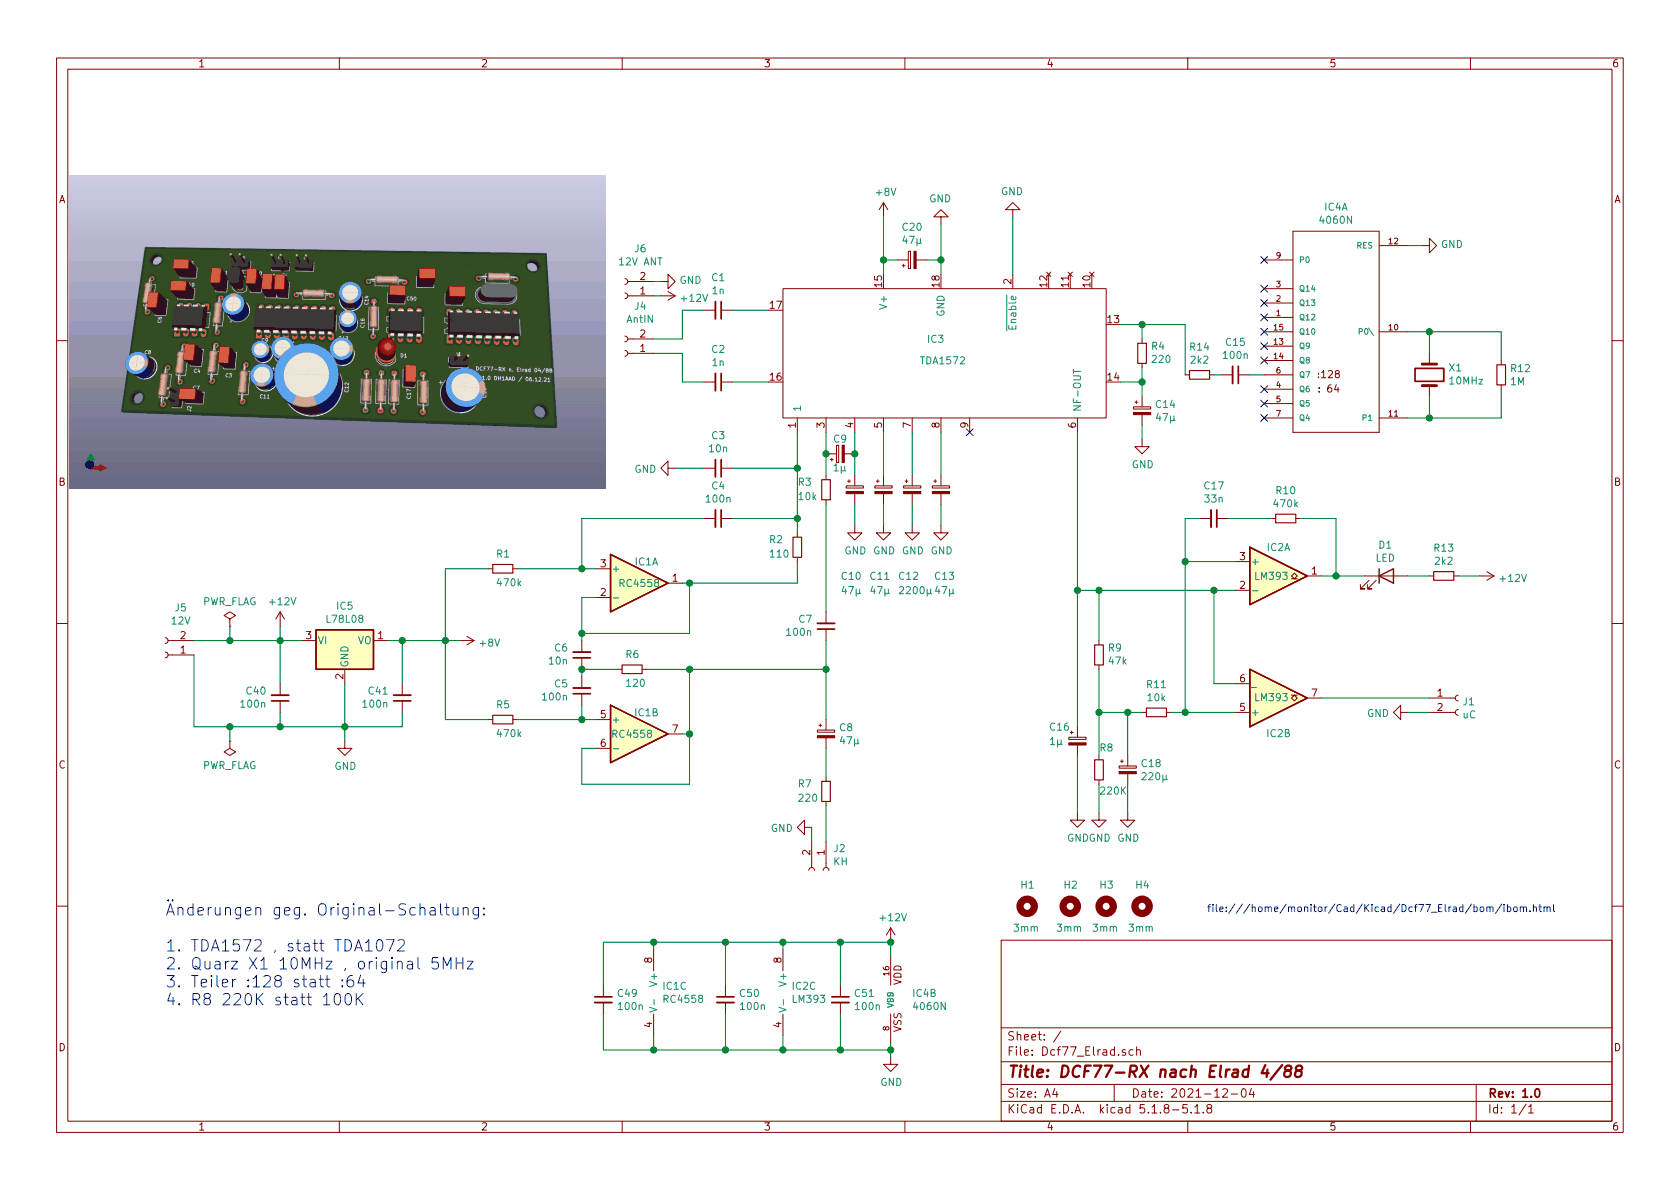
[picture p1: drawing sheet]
EESchema Schematic File Version 4
EELAYER 30 0
EELAYER END
$Descr A4 11693 8268
encoding utf-8
Sheet 1 1
Title "DCF77-RX nach Elrad 4/88"
Date "2021-12-04"
Rev "1.0"
Comp ""
Comment1 ""
Comment2 ""
Comment3 ""
Comment4 ""
$EndDescr
$Comp
L 40xx:4060N IC4
U 1 1
P 9300 2300
F 0 "IC4" H 9300 1435 50  0000 C CNN
F 1 "4060N" H 9300 1526 50  0000 C CNN
F 2 "Package_DIP:DIP-16_W7.62mm_LongPads" H 9300 2450 50  0001 C CNN
F 3 "" H 9300 2300 50  0001 C CNN
	1    9300 2300
	-1   0    0    1   
$EndComp
$Comp
L power:GND #PWR0101
U 1 1
P 9900 1700
F 0 "#PWR0101" H 9900 1450 50  0001 C CNN
F 1 "GND" V 9905 1572 50  0000 R CNN
F 2 "" H 9900 1700 50  0001 C CNN
F 3 "" H 9900 1700 50  0001 C CNN
	1    9900 1700
	0    -1   -1   0   
$EndComp
Wire Wire Line
	9800 1700 9900 1700
Wire Wire Line
	9800 2300 9950 2300
Wire Wire Line
	10450 2900 9950 2900
Connection ~ 9950 2900
Wire Wire Line
	9950 2900 9800 2900
Wire Wire Line
	9950 2450 9950 2300
Connection ~ 9950 2300
Wire Wire Line
	9950 2300 10450 2300
Wire Wire Line
	9950 2750 9950 2900
$Comp
L Device:Crystal X1
U 1 1
P 9950 2600
F 0 "X1" V 9996 2469 50  0000 R CNN
F 1 "10MHz" V 9905 2469 50  0000 R CNN
F 2 "Crystal:Crystal_HC49-4H_Vertical" H 9950 2600 50  0001 C CNN
F 3 "~" H 9950 2600 50  0001 C CNN
	1    9950 2600
	0    -1   -1   0   
$EndComp
Wire Wire Line
	10450 2700 10450 2900
Wire Wire Line
	10450 2300 10450 2500
$Comp
L Device:R_Small R12
U 1 1
P 10450 2600
F 0 "R12" H 10509 2646 50  0000 L CNN
F 1 "1M" H 10509 2555 50  0000 L CNN
F 2 "Resistor_THT:R_Axial_DIN0207_L6.3mm_D2.5mm_P10.16mm_Horizontal" H 10450 2600 50  0001 C CNN
F 3 "~" H 10450 2600 50  0001 C CNN
	1    10450 2600
	1    0    0    -1  
$EndComp
$Comp
L power:GND #PWR0102
U 1 1
P 6200 7350
F 0 "#PWR0102" H 6200 7100 50  0001 C CNN
F 1 "GND" H 6205 7177 50  0000 C CNN
F 2 "" H 6200 7350 50  0001 C CNN
F 3 "" H 6200 7350 50  0001 C CNN
	1    6200 7350
	1    0    0    -1  
$EndComp
$Comp
L power:+12V #PWR0103
U 1 1
P 6200 6550
F 0 "#PWR0103" H 6200 6400 50  0001 C CNN
F 1 "+12V" H 6215 6723 50  0000 C CNN
F 2 "" H 6200 6550 50  0001 C CNN
F 3 "" H 6200 6550 50  0001 C CNN
	1    6200 6550
	1    0    0    -1  
$EndComp
Wire Wire Line
	6200 6550 6200 6650
Wire Wire Line
	6200 7250 6200 7300
$Comp
L Device:C_Small C51
U 1 1
P 5850 6950
F 0 "C51" H 5942 6996 50  0000 L CNN
F 1 "100n" H 5942 6905 50  0000 L CNN
F 2 "Capacitor_THT:C_Rect_L4.6mm_W3.0mm_P2.50mm_MKS02_FKP02" H 5850 6950 50  0001 C CNN
F 3 "~" H 5850 6950 50  0001 C CNN
	1    5850 6950
	1    0    0    -1  
$EndComp
Wire Wire Line
	5850 6550 5850 6850
Connection ~ 6200 6550
Wire Wire Line
	5850 7050 5850 7300
Wire Wire Line
	5850 7300 6200 7300
Connection ~ 6200 7300
Wire Wire Line
	6200 7300 6200 7350
$Comp
L Device:C_Small C15
U 1 1
P 8600 2600
F 0 "C15" V 8371 2600 50  0000 C CNN
F 1 "100n" V 8462 2600 50  0000 C CNN
F 2 "Capacitor_THT:C_Rect_L4.6mm_W3.0mm_P2.50mm_MKS02_FKP02" H 8600 2600 50  0001 C CNN
F 3 "~" H 8600 2600 50  0001 C CNN
	1    8600 2600
	0    1    1    0   
$EndComp
Wire Wire Line
	8700 2600 8800 2600
$Comp
L Device:R_Small R14
U 1 1
P 8350 2600
F 0 "R14" V 8154 2600 50  0000 C CNN
F 1 "2k2" V 8245 2600 50  0000 C CNN
F 2 "Resistor_THT:R_Axial_DIN0207_L6.3mm_D2.5mm_P10.16mm_Horizontal" H 8350 2600 50  0001 C CNN
F 3 "~" H 8350 2600 50  0001 C CNN
	1    8350 2600
	0    1    1    0   
$EndComp
$Comp
L Device:R_Small R4
U 1 1
P 7950 2450
F 0 "R4" H 7891 2404 50  0000 R CNN
F 1 "220" H 7891 2495 50  0000 R CNN
F 2 "Resistor_THT:R_Axial_DIN0207_L6.3mm_D2.5mm_P10.16mm_Horizontal" H 7950 2450 50  0001 C CNN
F 3 "~" H 7950 2450 50  0001 C CNN
	1    7950 2450
	-1   0    0    1   
$EndComp
Wire Wire Line
	7800 2250 7950 2250
Wire Wire Line
	7950 2250 7950 2350
Wire Wire Line
	8250 2600 8250 2250
Wire Wire Line
	8250 2250 7950 2250
Connection ~ 7950 2250
Wire Wire Line
	7800 2650 7950 2650
Wire Wire Line
	7950 2650 7950 2550
Wire Wire Line
	8450 2600 8500 2600
$Comp
L Device:CP_Small C14
U 1 1
P 7950 2850
F 0 "C14" H 8038 2896 50  0000 L CNN
F 1 "47µ" H 8038 2805 50  0000 L CNN
F 2 "Capacitor_THT:CP_Radial_D6.3mm_P2.50mm" H 7950 2850 50  0001 C CNN
F 3 "~" H 7950 2850 50  0001 C CNN
	1    7950 2850
	1    0    0    -1  
$EndComp
$Comp
L power:GND #PWR0104
U 1 1
P 7950 3050
F 0 "#PWR0104" H 7950 2800 50  0001 C CNN
F 1 "GND" H 7955 2877 50  0000 C CNN
F 2 "" H 7950 3050 50  0001 C CNN
F 3 "" H 7950 3050 50  0001 C CNN
	1    7950 3050
	1    0    0    -1  
$EndComp
Wire Wire Line
	7950 2750 7950 2650
Connection ~ 7950 2650
Wire Wire Line
	7950 2950 7950 3050
$Comp
L power:GND #PWR0105
U 1 1
P 7050 1500
F 0 "#PWR0105" H 7050 1250 50  0001 C CNN
F 1 "GND" H 7055 1327 50  0000 C CNN
F 2 "" H 7050 1500 50  0001 C CNN
F 3 "" H 7050 1500 50  0001 C CNN
	1    7050 1500
	-1   0    0    1   
$EndComp
$Comp
L power:GND #PWR0106
U 1 1
P 6550 1550
F 0 "#PWR0106" H 6550 1300 50  0001 C CNN
F 1 "GND" H 6555 1377 50  0000 C CNN
F 2 "" H 6550 1550 50  0001 C CNN
F 3 "" H 6550 1550 50  0001 C CNN
	1    6550 1550
	-1   0    0    1   
$EndComp
$Comp
L Device:CP_Small C20
U 1 1
P 6350 1800
F 0 "C20" V 6575 1800 50  0000 C CNN
F 1 "47µ" V 6484 1800 50  0000 C CNN
F 2 "Capacitor_THT:CP_Radial_D6.3mm_P2.50mm" H 6350 1800 50  0001 C CNN
F 3 "~" H 6350 1800 50  0001 C CNN
	1    6350 1800
	0    -1   -1   0   
$EndComp
Wire Wire Line
	7050 1500 7050 1900
Wire Wire Line
	6550 1900 6550 1800
Wire Wire Line
	6450 1800 6550 1800
Connection ~ 6550 1800
Wire Wire Line
	6550 1800 6550 1550
Wire Wire Line
	6150 1900 6150 1800
Wire Wire Line
	6150 1800 6250 1800
$Comp
L power:+8V #PWR0107
U 1 1
P 6150 1500
F 0 "#PWR0107" H 6150 1350 50  0001 C CNN
F 1 "+8V" H 6165 1673 50  0000 C CNN
F 2 "" H 6150 1500 50  0001 C CNN
F 3 "" H 6150 1500 50  0001 C CNN
	1    6150 1500
	1    0    0    -1  
$EndComp
Wire Wire Line
	6150 1800 6150 1500
Connection ~ 6150 1800
$Comp
L Comparator:LM393 IC2
U 1 1
P 8900 4000
F 0 "IC2" H 8900 4200 50  0000 C CNN
F 1 "LM393" H 8850 4000 50  0000 C CNN
F 2 "Package_DIP:DIP-8_W7.62mm_LongPads" H 8900 4000 50  0001 C CNN
F 3 "http://www.ti.com/lit/ds/symlink/lm393.pdf" H 8900 4000 50  0001 C CNN
	1    8900 4000
	1    0    0    -1  
$EndComp
$Comp
L Comparator:LM393 IC2
U 2 1
P 8900 4850
F 0 "IC2" H 8900 5100 50  0000 C CNN
F 1 "LM393" H 8850 4850 50  0000 C CNN
F 2 "Package_DIP:DIP-8_W7.62mm_LongPads" H 8900 4850 50  0001 C CNN
F 3 "http://www.ti.com/lit/ds/symlink/lm393.pdf" H 8900 4850 50  0001 C CNN
	2    8900 4850
	1    0    0    1   
$EndComp
Wire Wire Line
	5450 6600 5450 6550
Wire Wire Line
	5450 6550 5850 6550
Connection ~ 5850 6550
Wire Wire Line
	5850 6550 6200 6550
Wire Wire Line
	5050 6550 5450 6550
Connection ~ 5450 6550
Wire Wire Line
	5050 7300 5450 7300
Connection ~ 5850 7300
Wire Wire Line
	5450 7200 5450 7300
Connection ~ 5450 7300
Wire Wire Line
	5450 7300 5850 7300
$Comp
L Device:C_Small C17
U 1 1
P 8450 3600
F 0 "C17" V 8221 3600 50  0000 C CNN
F 1 "33n" V 8312 3600 50  0000 C CNN
F 2 "Capacitor_THT:C_Rect_L4.6mm_W3.0mm_P2.50mm_MKS02_FKP02" H 8450 3600 50  0001 C CNN
F 3 "~" H 8450 3600 50  0001 C CNN
	1    8450 3600
	0    1    1    0   
$EndComp
$Comp
L Device:R_Small R10
U 1 1
P 8950 3600
F 0 "R10" V 8754 3600 50  0000 C CNN
F 1 "470k" V 8845 3600 50  0000 C CNN
F 2 "Resistor_THT:R_Axial_DIN0207_L6.3mm_D2.5mm_P10.16mm_Horizontal" H 8950 3600 50  0001 C CNN
F 3 "~" H 8950 3600 50  0001 C CNN
	1    8950 3600
	0    1    1    0   
$EndComp
Wire Wire Line
	8550 3600 8850 3600
Wire Wire Line
	9050 3600 9300 3600
Wire Wire Line
	9300 3600 9300 4000
Wire Wire Line
	9300 4000 9200 4000
Wire Wire Line
	8600 3900 8250 3900
Wire Wire Line
	8250 3900 8250 3600
Wire Wire Line
	8250 3600 8350 3600
Wire Wire Line
	8600 4750 8450 4750
Wire Wire Line
	8450 4750 8450 4100
Wire Wire Line
	8450 4100 8600 4100
Wire Wire Line
	8600 4950 8250 4950
Wire Wire Line
	8250 4950 8250 3900
Connection ~ 8250 3900
Wire Wire Line
	7500 4100 7500 3000
Connection ~ 8450 4100
$Comp
L Device:CP_Small C16
U 1 1
P 7500 5150
F 0 "C16" H 7300 5250 50  0000 L CNN
F 1 "1µ" H 7300 5150 50  0000 L CNN
F 2 "Capacitor_THT:CP_Radial_D5.0mm_P2.50mm" H 7500 5150 50  0001 C CNN
F 3 "~" H 7500 5150 50  0001 C CNN
	1    7500 5150
	1    0    0    -1  
$EndComp
Wire Wire Line
	7500 4100 7650 4100
NoConn ~ 8800 1800
NoConn ~ 8800 2000
NoConn ~ 8800 2100
NoConn ~ 8800 2200
NoConn ~ 8800 2300
NoConn ~ 8800 2400
NoConn ~ 8800 2500
NoConn ~ 8800 2700
NoConn ~ 8800 2800
NoConn ~ 8800 2900
$Comp
L Device:LED D1
U 1 1
P 9650 4000
F 0 "D1" H 9643 4217 50  0000 C CNN
F 1 "LED" H 9643 4126 50  0000 C CNN
F 2 "LED_THT:LED_D5.0mm" H 9650 4000 50  0001 C CNN
F 3 "~" H 9650 4000 50  0001 C CNN
	1    9650 4000
	1    0    0    -1  
$EndComp
$Comp
L Device:R_Small R13
U 1 1
P 10050 4000
F 0 "R13" V 9854 4000 50  0000 C CNN
F 1 "2k2" V 9945 4000 50  0000 C CNN
F 2 "Resistor_THT:R_Axial_DIN0207_L6.3mm_D2.5mm_P10.16mm_Horizontal" H 10050 4000 50  0001 C CNN
F 3 "~" H 10050 4000 50  0001 C CNN
	1    10050 4000
	0    1    1    0   
$EndComp
$Comp
L power:+12V #PWR0108
U 1 1
P 10300 4000
F 0 "#PWR0108" H 10300 3850 50  0001 C CNN
F 1 "+12V" V 10315 4128 50  0000 L CNN
F 2 "" H 10300 4000 50  0001 C CNN
F 3 "" H 10300 4000 50  0001 C CNN
	1    10300 4000
	0    1    1    0   
$EndComp
Wire Wire Line
	9500 4000 9300 4000
Connection ~ 9300 4000
Wire Wire Line
	9800 4000 9950 4000
Wire Wire Line
	10150 4000 10300 4000
$Comp
L Mechanical:MountingHole H1
U 1 1
P 7150 6300
F 0 "H1" H 7100 6450 50  0000 L CNN
F 1 "3mm" H 7050 6150 50  0000 L CNN
F 2 "MountingHole:MountingHole_3.2mm_M3" H 7150 6300 50  0001 C CNN
F 3 "~" H 7150 6300 50  0001 C CNN
	1    7150 6300
	1    0    0    -1  
$EndComp
$Comp
L Mechanical:MountingHole H2
U 1 1
P 7450 6300
F 0 "H2" H 7400 6450 50  0000 L CNN
F 1 "3mm" H 7350 6150 50  0000 L CNN
F 2 "MountingHole:MountingHole_3.2mm_M3" H 7450 6300 50  0001 C CNN
F 3 "~" H 7450 6300 50  0001 C CNN
	1    7450 6300
	1    0    0    -1  
$EndComp
$Comp
L Mechanical:MountingHole H3
U 1 1
P 7700 6300
F 0 "H3" H 7650 6450 50  0000 L CNN
F 1 "3mm" H 7600 6150 50  0000 L CNN
F 2 "MountingHole:MountingHole_3.2mm_M3" H 7700 6300 50  0001 C CNN
F 3 "~" H 7700 6300 50  0001 C CNN
	1    7700 6300
	1    0    0    -1  
$EndComp
$Comp
L Mechanical:MountingHole H4
U 1 1
P 7950 6300
F 0 "H4" H 7900 6450 50  0000 L CNN
F 1 "3mm" H 7850 6150 50  0000 L CNN
F 2 "MountingHole:MountingHole_3.2mm_M3" H 7950 6300 50  0001 C CNN
F 3 "~" H 7950 6300 50  0001 C CNN
	1    7950 6300
	1    0    0    -1  
$EndComp
$Comp
L Connector:Conn_01x02_Female J1
U 1 1
P 10150 4850
F 0 "J1" H 10178 4826 50  0000 L CNN
F 1 "uC" H 10178 4735 50  0000 L CNN
F 2 "Connector_PinHeader_2.54mm:PinHeader_2x01_P2.54mm_Vertical" H 10150 4850 50  0001 C CNN
F 3 "~" H 10150 4850 50  0001 C CNN
	1    10150 4850
	1    0    0    -1  
$EndComp
Wire Wire Line
	9200 4850 9950 4850
$Comp
L power:GND #PWR0109
U 1 1
P 9800 4950
F 0 "#PWR0109" H 9800 4700 50  0001 C CNN
F 1 "GND" V 9805 4822 50  0000 R CNN
F 2 "" H 9800 4950 50  0001 C CNN
F 3 "" H 9800 4950 50  0001 C CNN
	1    9800 4950
	0    1    1    0   
$EndComp
Wire Wire Line
	9950 4950 9800 4950
$Comp
L Device:R_Small R11
U 1 1
P 8050 4950
F 0 "R11" V 7854 4950 50  0000 C CNN
F 1 "10k" V 7945 4950 50  0000 C CNN
F 2 "Resistor_THT:R_Axial_DIN0207_L6.3mm_D2.5mm_P10.16mm_Horizontal" H 8050 4950 50  0001 C CNN
F 3 "~" H 8050 4950 50  0001 C CNN
	1    8050 4950
	0    1    1    0   
$EndComp
$Comp
L Device:CP_Small C18
U 1 1
P 7850 5350
F 0 "C18" H 7938 5396 50  0000 L CNN
F 1 "220µ" H 7938 5305 50  0000 L CNN
F 2 "Capacitor_THT:CP_Radial_D10.0mm_P5.00mm" H 7850 5350 50  0001 C CNN
F 3 "~" H 7850 5350 50  0001 C CNN
	1    7850 5350
	1    0    0    -1  
$EndComp
$Comp
L Device:R_Small R8
U 1 1
P 7650 5350
F 0 "R8" H 7650 5200 50  0000 R CNN
F 1 "220K" H 7650 5500 50  0000 R CNN
F 2 "Resistor_THT:R_Axial_DIN0207_L6.3mm_D2.5mm_P10.16mm_Horizontal" H 7650 5350 50  0001 C CNN
F 3 "~" H 7650 5350 50  0001 C CNN
	1    7650 5350
	-1   0    0    1   
$EndComp
$Comp
L Device:R_Small R9
U 1 1
P 7650 4550
F 0 "R9" H 7591 4504 50  0000 R CNN
F 1 "47k" H 7591 4595 50  0000 R CNN
F 2 "Resistor_THT:R_Axial_DIN0207_L6.3mm_D2.5mm_P10.16mm_Horizontal" H 7650 4550 50  0001 C CNN
F 3 "~" H 7650 4550 50  0001 C CNN
	1    7650 4550
	-1   0    0    1   
$EndComp
Wire Wire Line
	7650 4450 7650 4100
Connection ~ 7650 4100
Wire Wire Line
	7650 4100 8450 4100
Wire Wire Line
	7500 5050 7500 4100
Connection ~ 7500 4100
$Comp
L power:GND #PWR0110
U 1 1
P 7850 5650
F 0 "#PWR0110" H 7850 5400 50  0001 C CNN
F 1 "GND" H 7855 5477 50  0000 C CNN
F 2 "" H 7850 5650 50  0001 C CNN
F 3 "" H 7850 5650 50  0001 C CNN
	1    7850 5650
	1    0    0    -1  
$EndComp
$Comp
L power:GND #PWR0111
U 1 1
P 7650 5650
F 0 "#PWR0111" H 7650 5400 50  0001 C CNN
F 1 "GND" H 7655 5477 50  0000 C CNN
F 2 "" H 7650 5650 50  0001 C CNN
F 3 "" H 7650 5650 50  0001 C CNN
	1    7650 5650
	1    0    0    -1  
$EndComp
$Comp
L power:GND #PWR0112
U 1 1
P 7500 5650
F 0 "#PWR0112" H 7500 5400 50  0001 C CNN
F 1 "GND" H 7505 5477 50  0000 C CNN
F 2 "" H 7500 5650 50  0001 C CNN
F 3 "" H 7500 5650 50  0001 C CNN
	1    7500 5650
	1    0    0    -1  
$EndComp
Wire Wire Line
	7500 5650 7500 5250
Wire Wire Line
	7650 4650 7650 4950
Wire Wire Line
	7650 5450 7650 5650
Wire Wire Line
	7950 4950 7850 4950
Connection ~ 7650 4950
Wire Wire Line
	7650 4950 7650 5250
Wire Wire Line
	7850 5250 7850 4950
Connection ~ 7850 4950
Wire Wire Line
	7850 4950 7650 4950
Wire Wire Line
	7850 5450 7850 5650
Wire Wire Line
	8150 4950 8250 4950
Connection ~ 8250 4950
Wire Wire Line
	5050 7050 5050 7300
Wire Wire Line
	5050 6850 5050 6550
$Comp
L Device:C_Small C50
U 1 1
P 5050 6950
F 0 "C50" H 5142 6996 50  0000 L CNN
F 1 "100n" H 5142 6905 50  0000 L CNN
F 2 "Capacitor_THT:C_Rect_L4.6mm_W3.0mm_P2.50mm_MKS02_FKP02" H 5050 6950 50  0001 C CNN
F 3 "~" H 5050 6950 50  0001 C CNN
	1    5050 6950
	1    0    0    -1  
$EndComp
$Comp
L Comparator:LM393 IC2
U 3 1
P 5550 6900
F 0 "IC2" H 5508 6946 50  0000 L CNN
F 1 "LM393" H 5508 6855 50  0000 L CNN
F 2 "Package_DIP:DIP-8_W7.62mm_LongPads" H 5550 6900 50  0001 C CNN
F 3 "http://www.ti.com/lit/ds/symlink/lm393.pdf" H 5550 6900 50  0001 C CNN
	3    5550 6900
	1    0    0    -1  
$EndComp
$Comp
L 40xx:4060N IC4
U 2 1
P 6200 6950
F 0 "IC4" H 6347 6996 50  0000 L CNN
F 1 "4060N" H 6347 6905 50  0000 L CNN
F 2 "Package_DIP:DIP-16_W7.62mm_LongPads" H 6200 7100 50  0001 C CNN
F 3 "" H 6200 6950 50  0001 C CNN
	2    6200 6950
	1    0    0    -1  
$EndComp
NoConn ~ 6750 3000
$Comp
L Device:CP_Small C13
U 1 1
P 6550 3400
F 0 "C13" H 6500 2800 50  0000 L CNN
F 1 "47µ" H 6500 2700 50  0000 L CNN
F 2 "Capacitor_THT:CP_Radial_D6.3mm_P2.50mm" H 6550 3400 50  0001 C CNN
F 3 "~" H 6550 3400 50  0001 C CNN
	1    6550 3400
	1    0    0    -1  
$EndComp
$Comp
L Device:CP_Small C12
U 1 1
P 6350 3400
F 0 "C12" H 6250 2800 50  0000 L CNN
F 1 "2200µ" H 6250 2700 50  0000 L CNN
F 2 "Capacitor_THT:CP_Radial_D16.0mm_P7.50mm" H 6350 3400 50  0001 C CNN
F 3 "~" H 6350 3400 50  0001 C CNN
	1    6350 3400
	1    0    0    -1  
$EndComp
$Comp
L power:GND #PWR0113
U 1 1
P 6550 3650
F 0 "#PWR0113" H 6550 3400 50  0001 C CNN
F 1 "GND" H 6555 3477 50  0000 C CNN
F 2 "" H 6550 3650 50  0001 C CNN
F 3 "" H 6550 3650 50  0001 C CNN
	1    6550 3650
	1    0    0    -1  
$EndComp
$Comp
L power:GND #PWR0114
U 1 1
P 6350 3650
F 0 "#PWR0114" H 6350 3400 50  0001 C CNN
F 1 "GND" H 6355 3477 50  0000 C CNN
F 2 "" H 6350 3650 50  0001 C CNN
F 3 "" H 6350 3650 50  0001 C CNN
	1    6350 3650
	1    0    0    -1  
$EndComp
Wire Wire Line
	6350 3300 6350 3000
Wire Wire Line
	6550 3300 6550 3000
Wire Wire Line
	6350 3650 6350 3500
Wire Wire Line
	6550 3650 6550 3500
$Comp
L Device:CP_Small C11
U 1 1
P 6150 3400
F 0 "C11" H 6050 2800 50  0000 L CNN
F 1 "47µ" H 6050 2700 50  0000 L CNN
F 2 "Capacitor_THT:CP_Radial_D6.3mm_P2.50mm" H 6150 3400 50  0001 C CNN
F 3 "~" H 6150 3400 50  0001 C CNN
	1    6150 3400
	1    0    0    -1  
$EndComp
$Comp
L power:GND #PWR0115
U 1 1
P 6150 3650
F 0 "#PWR0115" H 6150 3400 50  0001 C CNN
F 1 "GND" H 6155 3477 50  0000 C CNN
F 2 "" H 6150 3650 50  0001 C CNN
F 3 "" H 6150 3650 50  0001 C CNN
	1    6150 3650
	1    0    0    -1  
$EndComp
$Comp
L power:GND #PWR0116
U 1 1
P 5950 3650
F 0 "#PWR0116" H 5950 3400 50  0001 C CNN
F 1 "GND" H 5955 3477 50  0000 C CNN
F 2 "" H 5950 3650 50  0001 C CNN
F 3 "" H 5950 3650 50  0001 C CNN
	1    5950 3650
	1    0    0    -1  
$EndComp
Wire Wire Line
	6150 3300 6150 3000
Wire Wire Line
	6150 3500 6150 3650
$Comp
L Device:CP_Small C10
U 1 1
P 5950 3400
F 0 "C10" H 5850 2800 50  0000 L CNN
F 1 "47µ" H 5850 2700 50  0000 L CNN
F 2 "Capacitor_THT:CP_Radial_D6.3mm_P2.50mm" H 5950 3400 50  0001 C CNN
F 3 "~" H 5950 3400 50  0001 C CNN
	1    5950 3400
	1    0    0    -1  
$EndComp
Wire Wire Line
	5950 3300 5950 3150
Wire Wire Line
	5950 3650 5950 3500
$Comp
L Device:CP_Small C9
U 1 1
P 5850 3150
F 0 "C9" V 5950 3100 50  0000 L CNN
F 1 "1µ" V 5750 3100 50  0000 L CNN
F 2 "Capacitor_THT:CP_Radial_D5.0mm_P2.50mm" H 5850 3150 50  0001 C CNN
F 3 "~" H 5850 3150 50  0001 C CNN
	1    5850 3150
	0    -1   -1   0   
$EndComp
Connection ~ 5950 3150
Wire Wire Line
	5950 3150 5950 3000
Wire Wire Line
	5750 3000 5750 3150
$Comp
L Device:R_Small R3
U 1 1
P 5750 3400
F 0 "R3" H 5950 3350 50  0000 R CNN
F 1 "10k" H 5950 3450 50  0000 R CNN
F 2 "Resistor_THT:R_Axial_DIN0207_L6.3mm_D2.5mm_P10.16mm_Horizontal" H 5750 3400 50  0001 C CNN
F 3 "~" H 5750 3400 50  0001 C CNN
	1    5750 3400
	-1   0    0    1   
$EndComp
Wire Wire Line
	5750 3150 5750 3300
Connection ~ 5750 3150
$Comp
L Device:C_Small C7
U 1 1
P 5750 4350
F 0 "C7" H 5658 4304 50  0000 R CNN
F 1 "100n" H 5658 4395 50  0000 R CNN
F 2 "Capacitor_THT:C_Rect_L4.6mm_W3.0mm_P2.50mm_MKS02_FKP02" H 5750 4350 50  0001 C CNN
F 3 "~" H 5750 4350 50  0001 C CNN
	1    5750 4350
	1    0    0    1   
$EndComp
$Comp
L Device:CP_Small C8
U 1 1
P 5750 5100
F 0 "C8" H 5838 5146 50  0000 L CNN
F 1 "47µ" H 5838 5055 50  0000 L CNN
F 2 "Capacitor_THT:CP_Radial_D6.3mm_P2.50mm" H 5750 5100 50  0001 C CNN
F 3 "~" H 5750 5100 50  0001 C CNN
	1    5750 5100
	1    0    0    -1  
$EndComp
$Comp
L Amplifier_Operational:RC4558 IC1
U 1 1
P 4450 4050
F 0 "IC1" H 4500 4200 50  0000 C CNN
F 1 "RC4558" H 4450 4050 50  0000 C CNN
F 2 "Package_DIP:DIP-8_W7.62mm_LongPads" H 4450 4050 50  0001 C CNN
F 3 "http://www.ti.com/lit/ds/symlink/rc4558.pdf" H 4450 4050 50  0001 C CNN
	1    4450 4050
	1    0    0    -1  
$EndComp
$Comp
L Amplifier_Operational:RC4558 IC1
U 2 1
P 4450 5100
F 0 "IC1" H 4500 5250 50  0000 C CNN
F 1 "RC4558" H 4400 5100 50  0000 C CNN
F 2 "Package_DIP:DIP-8_W7.62mm_LongPads" H 4450 5100 50  0001 C CNN
F 3 "http://www.ti.com/lit/ds/symlink/rc4558.pdf" H 4450 5100 50  0001 C CNN
	2    4450 5100
	1    0    0    -1  
$EndComp
$Comp
L Amplifier_Operational:RC4558 IC1
U 3 1
P 4650 6900
F 0 "IC1" H 4608 6946 50  0000 L CNN
F 1 "RC4558" H 4608 6855 50  0000 L CNN
F 2 "Package_DIP:DIP-8_W7.62mm_LongPads" H 4650 6900 50  0001 C CNN
F 3 "http://www.ti.com/lit/ds/symlink/rc4558.pdf" H 4650 6900 50  0001 C CNN
	3    4650 6900
	1    0    0    -1  
$EndComp
$Comp
L Device:R_Small R7
U 1 1
P 5750 5500
F 0 "R7" H 5950 5450 50  0000 R CNN
F 1 "220" H 5950 5550 50  0000 R CNN
F 2 "Resistor_THT:R_Axial_DIN0207_L6.3mm_D2.5mm_P10.16mm_Horizontal" H 5750 5500 50  0001 C CNN
F 3 "~" H 5750 5500 50  0001 C CNN
	1    5750 5500
	-1   0    0    1   
$EndComp
Wire Wire Line
	5750 3500 5750 4250
Wire Wire Line
	5750 4450 5750 4650
Wire Wire Line
	5750 5200 5750 5400
$Comp
L Device:R_Small R2
U 1 1
P 5550 3800
F 0 "R2" H 5750 3750 50  0000 R CNN
F 1 "110" H 5750 3850 50  0000 R CNN
F 2 "Resistor_THT:R_Axial_DIN0207_L6.3mm_D2.5mm_P10.16mm_Horizontal" H 5550 3800 50  0001 C CNN
F 3 "~" H 5550 3800 50  0001 C CNN
	1    5550 3800
	-1   0    0    1   
$EndComp
$Comp
L Device:C_Small C3
U 1 1
P 5000 3250
F 0 "C3" V 4771 3250 50  0000 C CNN
F 1 "10n" V 4862 3250 50  0000 C CNN
F 2 "Capacitor_THT:C_Rect_L4.6mm_W3.0mm_P2.50mm_MKS02_FKP02" H 5000 3250 50  0001 C CNN
F 3 "~" H 5000 3250 50  0001 C CNN
	1    5000 3250
	0    1    1    0   
$EndComp
$Comp
L Device:C_Small C4
U 1 1
P 5000 3600
F 0 "C4" V 4771 3600 50  0000 C CNN
F 1 "100n" V 4862 3600 50  0000 C CNN
F 2 "Capacitor_THT:C_Rect_L4.6mm_W3.0mm_P2.50mm_MKS02_FKP02" H 5000 3600 50  0001 C CNN
F 3 "~" H 5000 3600 50  0001 C CNN
	1    5000 3600
	0    1    1    0   
$EndComp
Wire Wire Line
	4750 4050 4800 4050
Wire Wire Line
	5550 4050 5550 3900
Wire Wire Line
	5100 3250 5550 3250
Connection ~ 5550 3250
Wire Wire Line
	5550 3250 5550 3000
$Comp
L power:GND #PWR0117
U 1 1
P 4700 3250
F 0 "#PWR0117" H 4700 3000 50  0001 C CNN
F 1 "GND" V 4705 3122 50  0000 R CNN
F 2 "" H 4700 3250 50  0001 C CNN
F 3 "" H 4700 3250 50  0001 C CNN
	1    4700 3250
	0    1    1    0   
$EndComp
Wire Wire Line
	4900 3250 4700 3250
Wire Wire Line
	5100 3600 5550 3600
Wire Wire Line
	5550 3250 5550 3600
Connection ~ 5550 3600
Wire Wire Line
	5550 3600 5550 3700
Wire Wire Line
	4900 3600 4050 3600
Wire Wire Line
	4050 3600 4050 3950
Wire Wire Line
	4050 3950 4150 3950
$Comp
L Device:R_Small R1
U 1 1
P 3500 3950
F 0 "R1" V 3600 4000 50  0000 R CNN
F 1 "470k" V 3400 4000 50  0000 R CNN
F 2 "Resistor_THT:R_Axial_DIN0207_L6.3mm_D2.5mm_P10.16mm_Horizontal" H 3500 3950 50  0001 C CNN
F 3 "~" H 3500 3950 50  0001 C CNN
	1    3500 3950
	0    -1   -1   0   
$EndComp
Wire Wire Line
	3600 3950 4050 3950
Connection ~ 4050 3950
$Comp
L Device:R_Small R5
U 1 1
P 3500 5000
F 0 "R5" V 3600 5050 50  0000 R CNN
F 1 "470k" V 3400 5050 50  0000 R CNN
F 2 "Resistor_THT:R_Axial_DIN0207_L6.3mm_D2.5mm_P10.16mm_Horizontal" H 3500 5000 50  0001 C CNN
F 3 "~" H 3500 5000 50  0001 C CNN
	1    3500 5000
	0    -1   -1   0   
$EndComp
Wire Wire Line
	5050 6550 4550 6550
Wire Wire Line
	4550 6550 4550 6600
Connection ~ 5050 6550
Wire Wire Line
	4550 7200 4550 7300
Wire Wire Line
	4550 7300 5050 7300
Connection ~ 5050 7300
$Comp
L Device:C_Small C49
U 1 1
P 4200 6950
F 0 "C49" H 4292 6996 50  0000 L CNN
F 1 "100n" H 4292 6905 50  0000 L CNN
F 2 "Capacitor_THT:C_Rect_L4.6mm_W3.0mm_P2.50mm_MKS02_FKP02" H 4200 6950 50  0001 C CNN
F 3 "~" H 4200 6950 50  0001 C CNN
	1    4200 6950
	1    0    0    -1  
$EndComp
Wire Wire Line
	4200 6850 4200 6550
Wire Wire Line
	4200 6550 4550 6550
Connection ~ 4550 6550
Wire Wire Line
	4550 7300 4200 7300
Wire Wire Line
	4200 7300 4200 7050
Connection ~ 4550 7300
$Comp
L Connector:Conn_01x02_Female J2
U 1 1
P 5750 6050
F 0 "J2" V 5596 6098 50  0000 L CNN
F 1 "KH" V 5687 6098 50  0000 L CNN
F 2 "Connector_PinHeader_2.54mm:PinHeader_2x01_P2.54mm_Vertical" H 5750 6050 50  0001 C CNN
F 3 "~" H 5750 6050 50  0001 C CNN
	1    5750 6050
	0    1    1    0   
$EndComp
Wire Wire Line
	5750 5850 5750 5600
Wire Wire Line
	4150 4150 4050 4150
Wire Wire Line
	4050 4150 4050 4400
Wire Wire Line
	4050 4400 4800 4400
Wire Wire Line
	4800 4400 4800 4050
Connection ~ 4800 4050
Wire Wire Line
	4800 4050 5550 4050
Wire Wire Line
	4150 5200 4050 5200
Wire Wire Line
	4050 5200 4050 5450
Wire Wire Line
	4050 5450 4800 5450
Wire Wire Line
	4800 5100 4750 5100
$Comp
L Device:C_Small C6
U 1 1
P 4050 4550
F 0 "C6" H 3958 4504 50  0000 R CNN
F 1 "10n" H 3958 4595 50  0000 R CNN
F 2 "Capacitor_THT:C_Rect_L4.6mm_W3.0mm_P2.50mm_MKS02_FKP02" H 4050 4550 50  0001 C CNN
F 3 "~" H 4050 4550 50  0001 C CNN
	1    4050 4550
	1    0    0    1   
$EndComp
$Comp
L Device:C_Small C5
U 1 1
P 4050 4800
F 0 "C5" H 3958 4754 50  0000 R CNN
F 1 "100n" H 3958 4845 50  0000 R CNN
F 2 "Capacitor_THT:C_Rect_L4.6mm_W3.0mm_P2.50mm_MKS02_FKP02" H 4050 4800 50  0001 C CNN
F 3 "~" H 4050 4800 50  0001 C CNN
	1    4050 4800
	1    0    0    1   
$EndComp
Wire Wire Line
	4050 4900 4050 5000
Wire Wire Line
	3600 5000 4050 5000
Connection ~ 4050 5000
Wire Wire Line
	4050 5000 4150 5000
Wire Wire Line
	4050 4650 4050 4700
$Comp
L Device:R_Small R6
U 1 1
P 4400 4650
F 0 "R6" V 4500 4700 50  0000 R CNN
F 1 "120" V 4300 4700 50  0000 R CNN
F 2 "Resistor_THT:R_Axial_DIN0207_L6.3mm_D2.5mm_P10.16mm_Horizontal" H 4400 4650 50  0001 C CNN
F 3 "~" H 4400 4650 50  0001 C CNN
	1    4400 4650
	0    -1   -1   0   
$EndComp
Wire Wire Line
	4500 4650 4800 4650
Wire Wire Line
	4800 4650 4800 5100
Connection ~ 4800 5100
Wire Wire Line
	4800 5100 4800 5450
Wire Wire Line
	4800 4650 5750 4650
Connection ~ 4800 4650
Connection ~ 5750 4650
Wire Wire Line
	5750 4650 5750 5000
Wire Wire Line
	4300 4650 4050 4650
Connection ~ 4050 4650
Wire Wire Line
	4050 4450 4050 4400
Connection ~ 4050 4400
$Comp
L power:GND #PWR0118
U 1 1
P 5650 5750
F 0 "#PWR0118" H 5650 5500 50  0001 C CNN
F 1 "GND" V 5655 5622 50  0000 R CNN
F 2 "" H 5650 5750 50  0001 C CNN
F 3 "" H 5650 5750 50  0001 C CNN
	1    5650 5750
	0    1    1    0   
$EndComp
Wire Wire Line
	5650 5850 5650 5750
$Comp
L Regulator_Linear:L78L08_TO92 IC5
U 1 1
P 2400 4450
F 0 "IC5" H 2400 4692 50  0000 C CNN
F 1 "L78L08" H 2400 4601 50  0000 C CNN
F 2 "Package_TO_SOT_THT:TO-92_Inline" H 2400 4675 50  0001 C CIN
F 3 "http://www.st.com/content/ccc/resource/technical/document/datasheet/15/55/e5/aa/23/5b/43/fd/CD00000446.pdf/files/CD00000446.pdf/jcr:content/translations/en.CD00000446.pdf" H 2400 4400 50  0001 C CNN
	1    2400 4450
	1    0    0    -1  
$EndComp
Wire Wire Line
	3100 4450 3100 3950
Wire Wire Line
	3100 3950 3400 3950
Wire Wire Line
	3400 5000 3100 5000
Wire Wire Line
	3100 5000 3100 4450
Connection ~ 3100 4450
$Comp
L power:+8V #PWR0119
U 1 1
P 3200 4450
F 0 "#PWR0119" H 3200 4300 50  0001 C CNN
F 1 "+8V" V 3215 4578 50  0000 L CNN
F 2 "" H 3200 4450 50  0001 C CNN
F 3 "" H 3200 4450 50  0001 C CNN
	1    3200 4450
	0    1    1    0   
$EndComp
Wire Wire Line
	3200 4450 3100 4450
$Comp
L power:GND #PWR0120
U 1 1
P 2400 5150
F 0 "#PWR0120" H 2400 4900 50  0001 C CNN
F 1 "GND" H 2405 4977 50  0000 C CNN
F 2 "" H 2400 5150 50  0001 C CNN
F 3 "" H 2400 5150 50  0001 C CNN
	1    2400 5150
	1    0    0    -1  
$EndComp
Wire Wire Line
	2400 4750 2400 5050
$Comp
L Device:C_Small C41
U 1 1
P 2800 4850
F 0 "C41" H 2708 4804 50  0000 R CNN
F 1 "100n" H 2708 4895 50  0000 R CNN
F 2 "Capacitor_THT:C_Rect_L4.6mm_W3.0mm_P2.50mm_MKS02_FKP02" H 2800 4850 50  0001 C CNN
F 3 "~" H 2800 4850 50  0001 C CNN
	1    2800 4850
	1    0    0    1   
$EndComp
$Comp
L Device:C_Small C40
U 1 1
P 1950 4850
F 0 "C40" H 1858 4804 50  0000 R CNN
F 1 "100n" H 1858 4895 50  0000 R CNN
F 2 "Capacitor_THT:C_Rect_L4.6mm_W3.0mm_P2.50mm_MKS02_FKP02" H 1950 4850 50  0001 C CNN
F 3 "~" H 1950 4850 50  0001 C CNN
	1    1950 4850
	1    0    0    1   
$EndComp
Wire Wire Line
	2800 4950 2800 5050
Wire Wire Line
	2800 5050 2400 5050
Connection ~ 2400 5050
Wire Wire Line
	2400 5050 2400 5150
Wire Wire Line
	2400 5050 1950 5050
Wire Wire Line
	1950 5050 1950 4950
Wire Wire Line
	1950 4750 1950 4450
Wire Wire Line
	1950 4450 2100 4450
Wire Wire Line
	2800 4750 2800 4450
Wire Wire Line
	2700 4450 2800 4450
Connection ~ 2800 4450
Wire Wire Line
	2800 4450 3100 4450
$Comp
L power:+12V #PWR0121
U 1 1
P 1950 4350
F 0 "#PWR0121" H 1950 4200 50  0001 C CNN
F 1 "+12V" H 1965 4523 50  0000 C CNN
F 2 "" H 1950 4350 50  0001 C CNN
F 3 "" H 1950 4350 50  0001 C CNN
	1    1950 4350
	1    0    0    -1  
$EndComp
Wire Wire Line
	1950 4450 1950 4350
Connection ~ 1950 4450
$Comp
L Device:C_Small C1
U 1 1
P 5000 2150
F 0 "C1" V 4771 2150 50  0000 C CNN
F 1 "1n" V 4862 2150 50  0000 C CNN
F 2 "Capacitor_THT:C_Rect_L4.6mm_W3.0mm_P2.50mm_MKS02_FKP02" H 5000 2150 50  0001 C CNN
F 3 "~" H 5000 2150 50  0001 C CNN
	1    5000 2150
	0    1    1    0   
$EndComp
$Comp
L Device:C_Small C2
U 1 1
P 5000 2650
F 0 "C2" V 4771 2650 50  0000 C CNN
F 1 "1n" V 4862 2650 50  0000 C CNN
F 2 "Capacitor_THT:C_Rect_L4.6mm_W3.0mm_P2.50mm_MKS02_FKP02" H 5000 2650 50  0001 C CNN
F 3 "~" H 5000 2650 50  0001 C CNN
	1    5000 2650
	0    1    1    0   
$EndComp
$Comp
L Connector:Conn_01x02_Female J4
U 1 1
P 4350 2450
F 0 "J4" H 4242 2125 50  0000 C CNN
F 1 "AntIN" H 4242 2216 50  0000 C CNN
F 2 "Connector_PinHeader_2.54mm:PinHeader_2x01_P2.54mm_Vertical" H 4350 2450 50  0001 C CNN
F 3 "~" H 4350 2450 50  0001 C CNN
	1    4350 2450
	-1   0    0    1   
$EndComp
Wire Wire Line
	4750 2350 4750 2150
Wire Wire Line
	4750 2150 4900 2150
Wire Wire Line
	4550 2350 4750 2350
Wire Wire Line
	4550 2450 4750 2450
Wire Wire Line
	4750 2450 4750 2650
Wire Wire Line
	4750 2650 4900 2650
$Comp
L Connector:Conn_01x02_Female J5
U 1 1
P 1150 4550
F 0 "J5" H 1042 4225 50  0000 C CNN
F 1 "12V" H 1042 4316 50  0000 C CNN
F 2 "Connector_PinHeader_2.54mm:PinHeader_2x01_P2.54mm_Vertical" H 1150 4550 50  0001 C CNN
F 3 "~" H 1150 4550 50  0001 C CNN
	1    1150 4550
	-1   0    0    1   
$EndComp
Wire Wire Line
	1350 4450 1600 4450
Wire Wire Line
	1350 5050 1350 4550
Connection ~ 1950 5050
$Comp
L power:PWR_FLAG #FLG0101
U 1 1
P 1600 4350
F 0 "#FLG0101" H 1600 4425 50  0001 C CNN
F 1 "PWR_FLAG" H 1600 4523 50  0000 C CNN
F 2 "" H 1600 4350 50  0001 C CNN
F 3 "~" H 1600 4350 50  0001 C CNN
	1    1600 4350
	1    0    0    -1  
$EndComp
Wire Wire Line
	1600 4350 1600 4450
Connection ~ 1600 4450
Wire Wire Line
	1600 4450 1950 4450
$Comp
L power:PWR_FLAG #FLG0102
U 1 1
P 1600 5150
F 0 "#FLG0102" H 1600 5225 50  0001 C CNN
F 1 "PWR_FLAG" H 1600 5323 50  0000 C CNN
F 2 "" H 1600 5150 50  0001 C CNN
F 3 "~" H 1600 5150 50  0001 C CNN
	1    1600 5150
	-1   0    0    1   
$EndComp
Wire Wire Line
	1600 5150 1600 5050
Wire Wire Line
	1350 5050 1600 5050
Connection ~ 1600 5050
Wire Wire Line
	1600 5050 1950 5050
$Comp
L TDA:TDA1572 IC3
U 1 1
P 6500 2450
F 0 "IC3" H 6450 2550 50  0000 L CNN
F 1 "TDA1572" H 6400 2400 50  0000 L CNN
F 2 "Package_DIP:DIP-18_W7.62mm_LongPads" H 6500 2500 50  0001 C CNN
F 3 "/home/monitor/NAS/Datenblaetter/TDA1572.pdf" H 6500 2500 50  0001 C CNN
	1    6500 2450
	1    0    0    -1  
$EndComp
Wire Wire Line
	5350 2150 5100 2150
Wire Wire Line
	5350 2650 5100 2650
$Comp
L Connector:Conn_01x02_Female J6
U 1 1
P 4350 2050
F 0 "J6" H 4242 1725 50  0000 C CNN
F 1 "12V ANT" H 4242 1816 50  0000 C CNN
F 2 "Connector_PinHeader_2.54mm:PinHeader_2x01_P2.54mm_Vertical" H 4350 2050 50  0001 C CNN
F 3 "~" H 4350 2050 50  0001 C CNN
	1    4350 2050
	-1   0    0    1   
$EndComp
$Comp
L power:+12V #PWR?
U 1 1
P 4600 2050
F 0 "#PWR?" H 4600 1900 50  0001 C CNN
F 1 "+12V" V 4615 2178 50  0000 L CNN
F 2 "" H 4600 2050 50  0001 C CNN
F 3 "" H 4600 2050 50  0001 C CNN
	1    4600 2050
	0    1    1    0   
$EndComp
$Comp
L power:GND #PWR?
U 1 1
P 4600 1950
F 0 "#PWR?" H 4600 1700 50  0001 C CNN
F 1 "GND" V 4605 1822 50  0000 R CNN
F 2 "" H 4600 1950 50  0001 C CNN
F 3 "" H 4600 1950 50  0001 C CNN
	1    4600 1950
	0    -1   -1   0   
$EndComp
Wire Wire Line
	4550 1950 4600 1950
Wire Wire Line
	4550 2050 4600 2050
Text Notes 8400 6350 0    50   ~ 0
file:///home/monitor/Cad/Kicad/Dcf77_Elrad/bom/ibom.html
Text Notes 1150 7000 0    79   ~ 0
Änderungen geg. Original-Schaltung:\n\n1. TDA1572 , statt TDA1072\n2. Quarz X1 10MHz , original 5MHz\n3. Teiler :128 statt :64\n4. R8 220K statt 100K\n
$EndSCHEMATC
